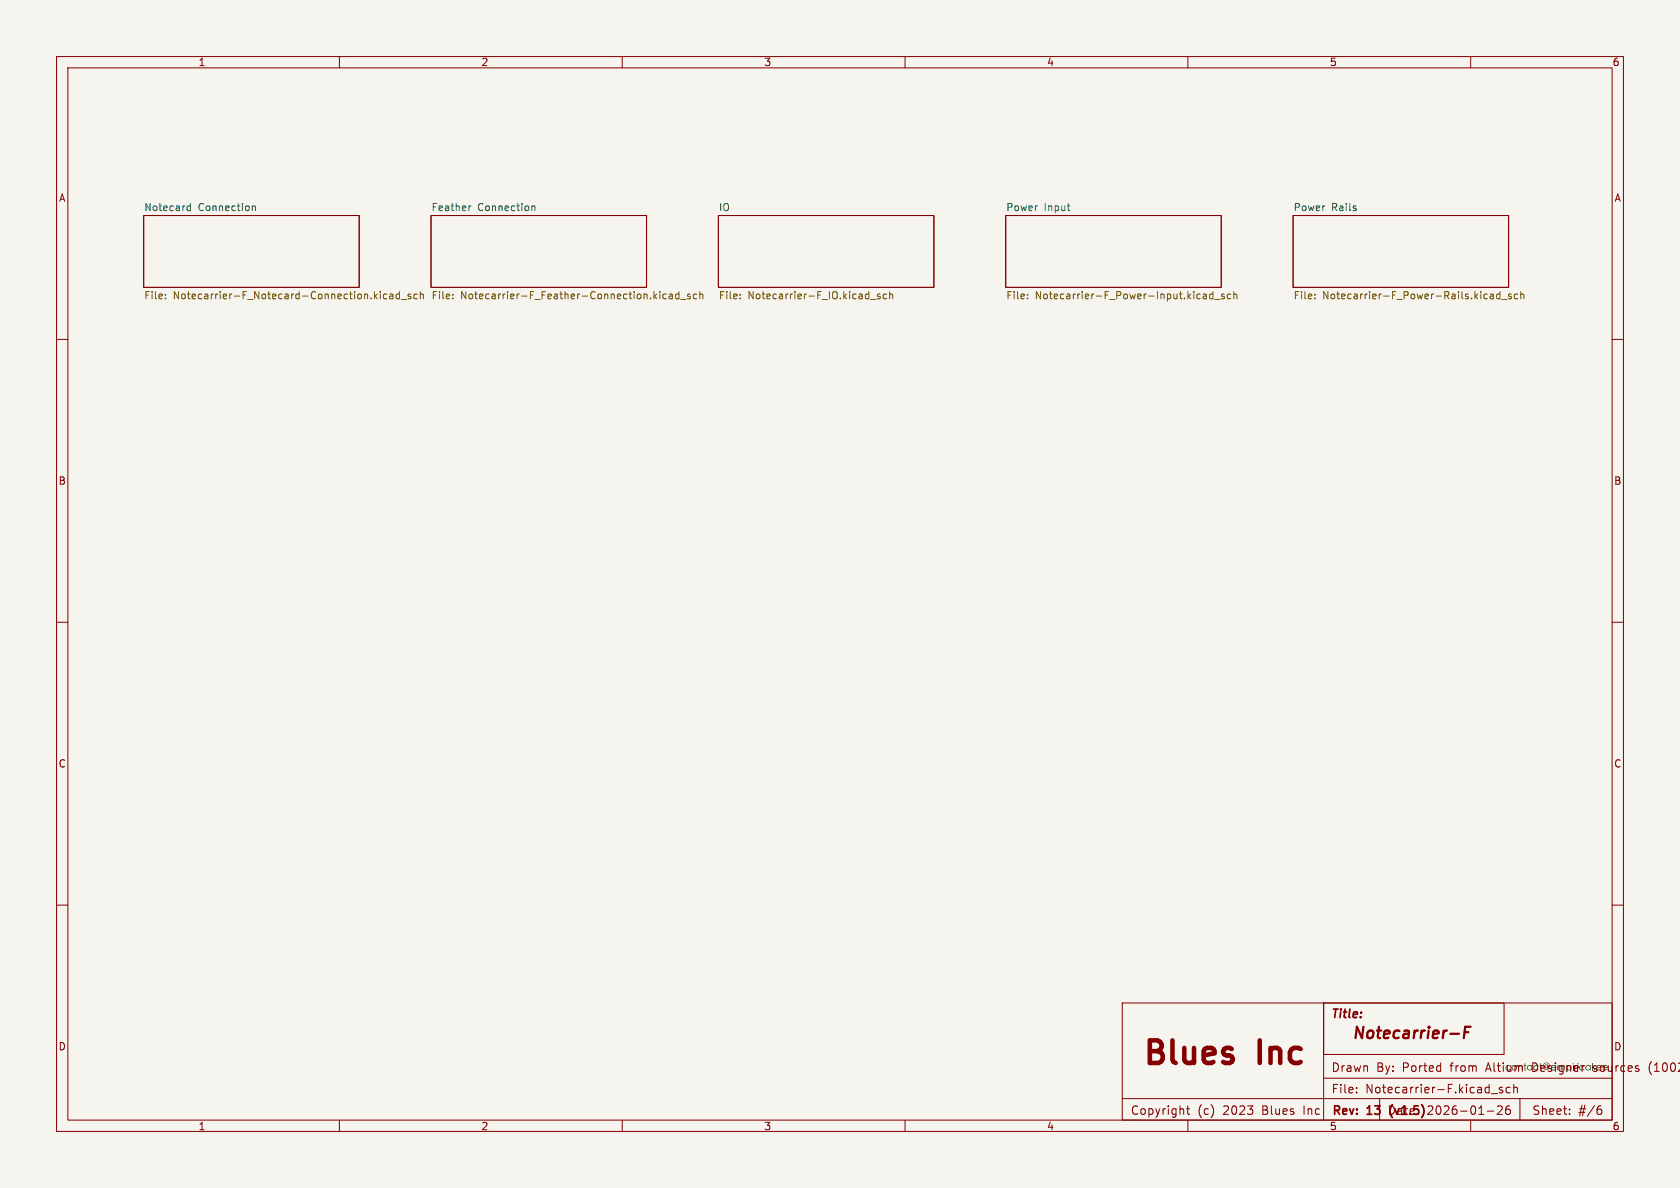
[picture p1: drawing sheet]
<svg xmlns="http://www.w3.org/2000/svg" width="297mm" height="210mm" viewBox="0 0 297 210" stroke-linecap="round" stroke-linejoin="round" font-family="sans-serif">
<path d="M0 0h297v210h-297z" fill="#f5f4ef" stroke="#f5f4ef" stroke-width=".18"/>
<g fill="none" stroke="#840000" stroke-width=".18">
<path d="M10 10h277v190h-277zM12 12h273v186h-273zM60 10v2M110 10v2M160 10v2M210 10v2M260 10v2M10 60h2M285 60h2M10 110h2M285 110h2M10 160h2"/>
<path d="M198.4 177.3h86.6v20.7h-86.6zM285 160h2M60 198v2M110 198v2M160 198v2M198.4 194.2h86.6M210 198v2M239.8 193.1v.1M239.8 192.3v.1M260 198v2M262.9 196.4h1.2M263.6 193.3h1.2"/>
<path d="M264.7 195.6l.6-.1 .2 .1 .1 .3-.9 1.1h.9M265.6 192.3l-.3-.1-.3 .2 .1 .2 .5 .2v.3h-.6M266.9 195.5a.59 .59 0 0 0-.7 .6v.6l.1 .2 .4 .1 .2-.1 .1-.5-.1-.3h-.5l-.2 .3M267 192.3l-.5-.1-.2 .3v.4l.1 .2h.6M267.6 192.3l.2-.1 .4 .1 .1 .9M267.6 191.7v1.5M277.5 196.9v.1M277.5 196.1v.1M282.5 196.1h.4l.3 .3-.2 .5h-.5M283 195.5l-.5 .1"/>
</g>
<path d="M256.4 182.7h1.5M258.9 182.5h.7M260 181.5h-1l-.2 2" fill="none" stroke="#840000" stroke-width=".4"/>
<g fill="#281c2d">
<path d="M269.5 187.9h.1v.4h.2v.1h-.2l.1 .7 .1 .1h-.3v-.8h-.1v-.1h.1z"/>
<path d="M270.1 188.4l.3-.1 .4 .1v-.1h.1v.9h-.1v-.1l-.3 .1h-.3l-.3-.4h.2a.34 .34 0 0 0 .5 .3 .34 .34 0 0 0 0-.6 .34 .34 0 0 0-.5 .2l-.2 .1z"/>
<path d="M280.4 188.4l.3-.1 .4 .1v-.1h.1v.9h-.1v-.1l-.3 .1h-.3l-.2-.4h.1a.34 .34 0 0 0 .5 .3 .34 .34 0 0 0 .1-.6 .34 .34 0 0 0-.6 .2l-.1 .1z"/>
<path d="M281.4 187.9h.2v1.3h-.2z"/>
</g>
<g fill="none" stroke="#840000" stroke-width=".18">
<path d="M25.4 38.1h38.1v12.7h-38.1zM76.2 38.1h38.1v12.7h-38.1zM127 38.1h38.1v12.7h-38.1zM177.8 38.1h38.1v12.7h-38.1zM228.6 38.1h38.1v12.7h-38.1zM234 177.3h31.9v9.1h-31.9zM234 177.3v20.7M209.8 196h.5M210 195.5v1.3l.3 .2M234 190.6h51M243.9 194.2v3.8M268.7 194.2v3.8"/>
<path d="M291.6 188.3v1"/>
</g>
<path d="M33.1 37l.2 .2h.4M33.7 36.5l-.4-.1-.2 .2M33.7 36v1.2M44.6 36.5l.2-.1 .3 .1 .1 .7M44.6 36.4v.8M83.3 36.4l-.4 .2M94 36.5l.2-.1 .3 .1 .1 .7M94 36.4v.8M188.7 36.4h.4M189 37.2h.1" fill="none" stroke="#006464" stroke-width=".18"/>
<g fill="none" stroke="#725600" stroke-width=".18">
<path d="M29.2 52.7v.1M29.2 52v.2M68.4 52h-.4l-.2 .2 .1 .6h.5M68.9 52h.5l.1 .8M69.5 52.3h-.5l-.1 .2 .1 .3h.5M70.6 52h-.3l-.3 .2 .1 .6h.5M70.6 51.6v1.2M70.9 52.9h1M72.6 52h-.3l-.2 .2 .1 .1 .4 .2v.3h-.5M73.8 52h-.4l-.2 .2 .1 .6h.5M74.3 52.1l.2-.1h.3v.8M74.3 51.6v1.2"/>
<path d="M80 52.7v.1M80 52v.2M117.3 52h.5M117.3 52.8h.5M118.3 52h.5l.1 .8M118.9 52.3h-.4l-.2 .2 .2 .3h.4M120 52h-.3l-.3 .2 .1 .6h.5M120 51.6v1.2M120.3 52.9h1M122 52h-.3l-.2 .2 .1 .1 .4 .2v.3h-.5M123.2 52h-.4l-.2 .2 .1 .6h.5M123.7 52.1l.2-.1h.3l.1 .8"/>
<path d="M123.7 51.6v1.2M130.8 52.7v.1M130.8 52v.2M153.9 52.9h1M155.6 52h-.3l-.2 .2 .1 .1 .4 .2v.3h-.5M156.7 52h-.3l-.3 .2 .1 .6h.5M157.3 52.1l.2-.1h.3v.8M157.3 51.6v1.2M181.6 52.7v.1M181.6 52v.2M212.7 52h.5l.1 .8M212.7 52.8h.6"/>
<path d="M213.3 52.3l-.6 .1M214.4 52h-.3l-.3 .2 .1 .6h.5M214.4 51.6v1.2M214.7 52.9h1M216.4 52h-.3l-.2 .2 .1 .1 .4 .2v.3h-.5M217.6 52h-.4l-.2 .2 .1 .6h.5M218.1 52.1l.2-.1h.3l.1 .8M218.1 51.6v1.2M232.4 52.7v.1M232.4 52v.2M263.6 52h.2l.2 .2v.6M264 52.8h-.4"/>
<path d="M264 52.3h-.4M265.2 52h-.4l-.2 .2 .1 .6h.5M265.2 51.6v1.2M265.5 52.9h.9M267.2 52h-.3l-.2 .2v.1l.5 .2v.3h-.5M268.3 52h-.4l-.2 .2 .1 .6h.5M268.9 52.1l.1-.1h.3l.1 .8M268.9 51.6v1.2"/>
</g>
<g font-size="5.6" fill="#840000">
<text x="201.8" y="189.3">Blues</text>
<text x="222.8" y="189.3">Inc</text>
</g>
<text font-size="2.8" fill="#840000" x="238.8" y="184.2">Notecarrier-F</text>
<g font-size="2.1" fill="#840000">
<text x="235.2" y="180.4">Title:</text>
<text x="235.3" y="189.7">Drawn</text>
<text x="243.3" y="189.7">By:</text>
<text x="248" y="189.7">Ported</text>
<text x="256.6" y="189.7">from</text>
<text x="263" y="189.7">Altium</text>
<text x="271.3" y="189.7">Designer</text>
<text x="282.2" y="189.7">sources</text>
<text x="292.2" y="189.7">(10027</text>
<text x="199.8" y="197.3">Copyright</text>
<text x="211.7" y="197.3">(c)</text>
<text x="216.3" y="197.3">2023</text>
<text x="223.3" y="197.3">Blues</text>
<text x="230.7" y="197.3">Inc</text>
<text x="235.3" y="193.5">File:</text>
<text x="235.4" y="197.5">Rev:</text>
<text x="241.4" y="193.5">Notecarrier-F.kicad_sch</text>
<text x="241.8" y="197.5">13</text>
<text x="245.2" y="197.3">Date:</text>
<text x="246.4" y="197.5">(v1.5) 2026-01-26</text>
<text x="270.8" y="197.3">Sheet:</text>
<text x="279" y="197.3">#/6</text>
</g>
<g font-size="1.8" fill="#840000">
<text x="35" y="11.9">1</text>
<text x="85" y="11.9">2</text>
<text x="135" y="11.9">3</text>
<text x="185" y="11.9">4</text>
<text x="235" y="11.9">5</text>
<text x="285" y="11.9">6</text>
<text x="10.3" y="35.9">A</text>
<text x="285.3" y="35.9">A</text>
<text x="10.3" y="85.9">B</text>
<text x="285.3" y="85.9">B</text>
<text x="10.3" y="135.9">C</text>
<text x="285.3" y="135.9">C</text>
<text x="10.3" y="185.9">D</text>
<text x="285.3" y="185.9">D</text>
<text x="35" y="200">1</text>
<text x="85" y="200">2</text>
<text x="135" y="200">3</text>
<text x="185" y="200">4</text>
<text x="235" y="200">5</text>
<text x="285" y="200">6</text>
</g>
<g font-size="1.8" fill="#006464">
<text x="25.4" y="37.4">Notecard</text>
<text x="35" y="37.4">Connection</text>
<text x="76.2" y="37.4">Feather</text>
<text x="84.4" y="37.4">Connection</text>
<text x="127" y="37.4">IO</text>
<text x="177.8" y="37.4">Power</text>
<text x="184.6" y="37.4">Input</text>
<text x="228.6" y="37.4">Power</text>
<text x="235.4" y="37.4">Rails</text>
</g>
<g font-size="1.8" fill="#725600">
<text x="25.4" y="53.2">File:</text>
<text x="30.6" y="53.2">Notecarrier-F_Notecard-Connection.kicad_sch</text>
<text x="76.2" y="53.2">File:</text>
<text x="81.4" y="53.2">Notecarrier-F_Feather-Connection.kicad_sch</text>
<text x="127" y="53.2">File:</text>
<text x="132.2" y="53.2">Notecarrier-F_IO.kicad_sch</text>
<text x="177.8" y="53.2">File:</text>
<text x="183" y="53.2">Notecarrier-F_Power-Input.kicad_sch</text>
<text x="228.6" y="53.2">File:</text>
<text x="233.8" y="53.2">Notecarrier-F_Power-Rails.kicad_sch</text>
</g>
</svg>
